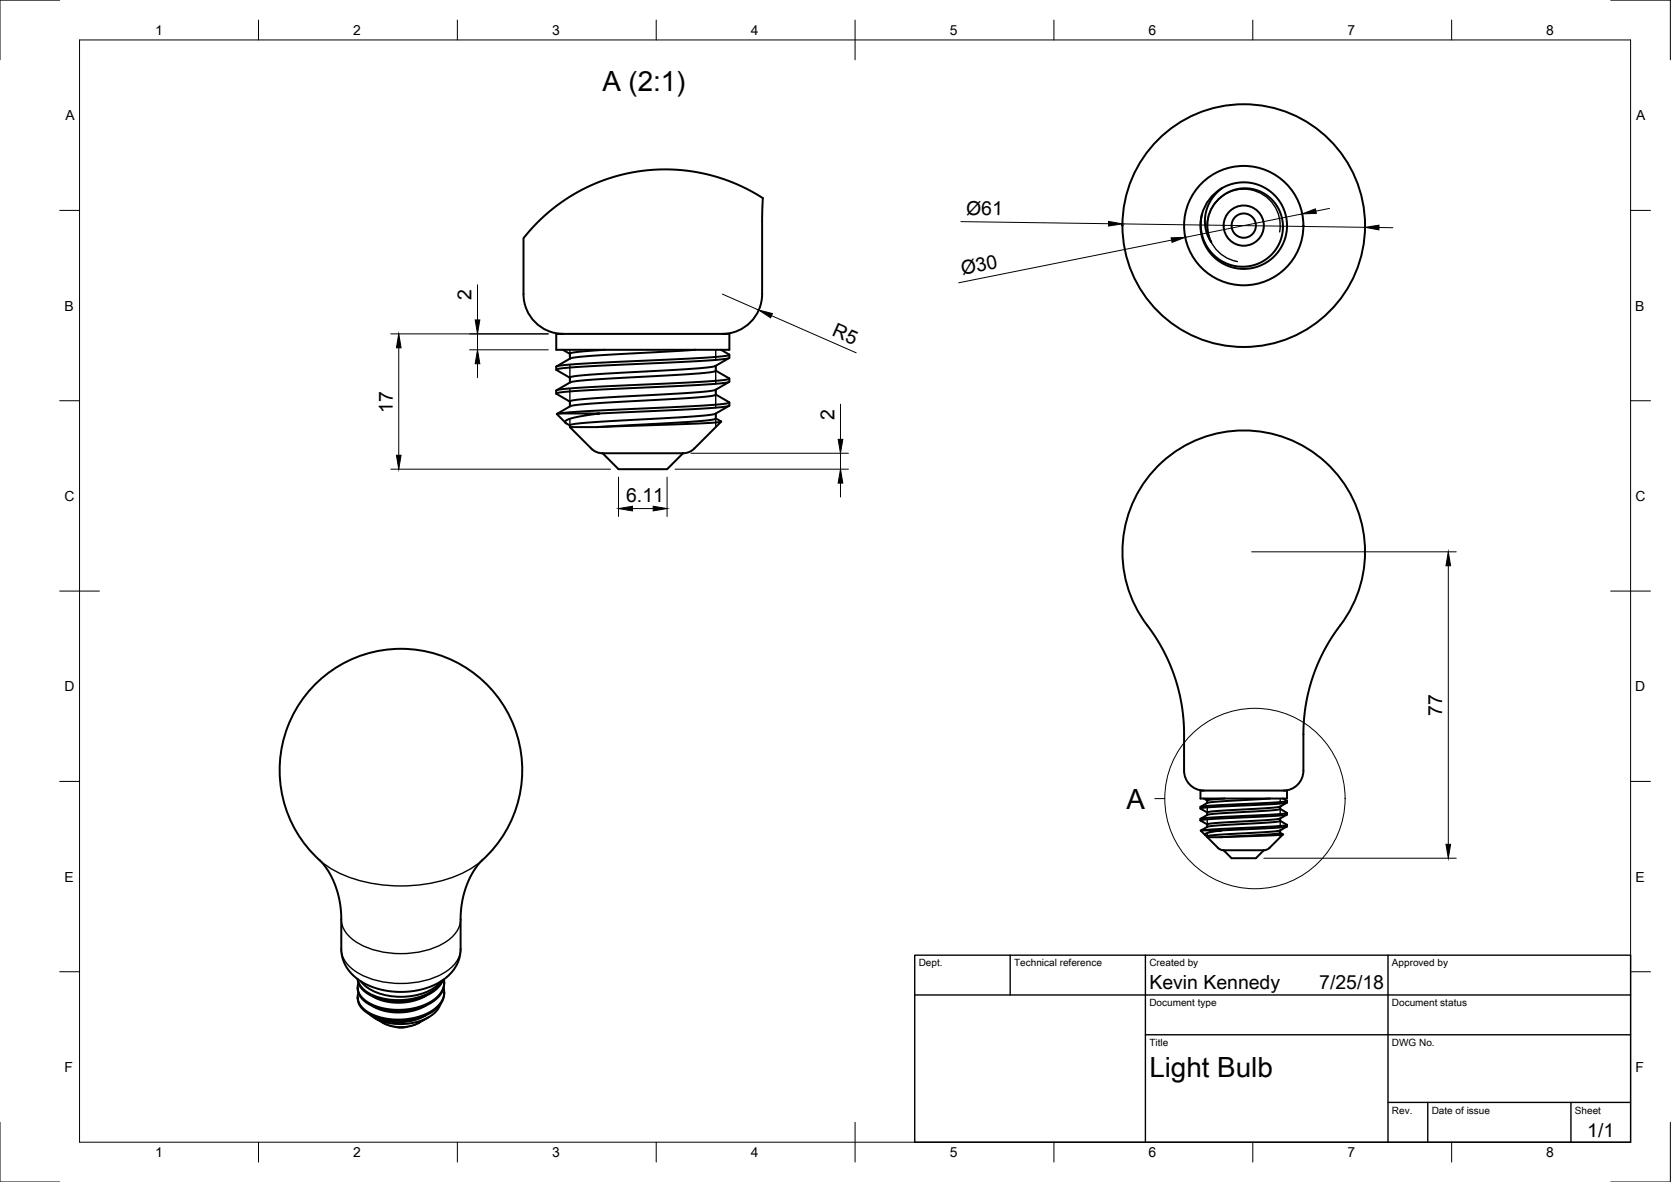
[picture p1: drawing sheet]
<svg xmlns="http://www.w3.org/2000/svg" width="420mm" height="297mm" viewBox="0 0 420 297" stroke-linecap="round" stroke-linejoin="round" font-family="sans-serif">
<!-- layer: Visible -->
<g fill="none" stroke="#000" stroke-width=".5">
<path d="M306.9 49.6l1.5-1.1 1.8-.7 1.8-.4h1.9l1.8 .3 1.8 .7 1.5 1.1 1.4 1.3 1 1.6 .7 1.6 .4 1.8 .1 1.9-.4 1.9-.6 1.7-1 1.6-1.3 1.5-1.3 1-1.4 .7-1.6 .6-1.6 .3h-1.7l-1.6-.2-1.6-.5-1.5-.8-1.4-1-1.2-1.2-1-1.4-.7-1.5-.5-1.6-.2-1.6v-1.7l.2-1.6M307.3 47.3l-1.5 1.2-1.2 1.5-.9 1.7-.5 1.8-.2 1.9 .1 1.9 .6 1.9 .9 1.6a9.2 9.2 0 0 1 2.3-11.2M307.3 47.3l1.7-.8 1.9-.5 1.9-.2 1.8 .2 1.8 .5 1.7 .7 1.5 1.1 1.3 1.2 1.1 1.5 .8 1.7 .6 1.8 .2 1.8-.1 1.9-.4 1.8-.7 1.7-1 1.6-1.3 1.4-1.5 1.1-1.6 .9-1.8 .6-1.8 .3-1.9-.1-1.8-.4-1.8-.6-1.6-1-1.4-1.2-1.2-1.5-.9-1.6-.6-1.8-.3-1.8v-1.9l.3-1.8M307.3 47.3a10.9 10.9 0 0 0-5.1 6.6M139.9 83.9h43.5v4h-43.5zM141.5 87.9l1.8 1M141.6 83.9a10 10 0 0 1-10-10v-14l2.8-3.3 3-2.8 3.1-2.5 3.5-2.3 3.5-1.9 3.8-1.6 3.9-1.3 4-.9 3.9-.5 4.2-.2 6.5 .4 6.3 1.4 6.2 2.4 5.5 3-.2 5.3v18.8a10 10 0 0 1-10 10M143.3 88.9v1.2M143.3 94.9v1.2M152.1 87.9l-6.7 .5-2.1 .5M174.9 87.9l-29.8 1.9-1.7 .3-3.5 2M179.9 92l-1.7 .3-4 .4-26.5 1.5-3.3 .4-1.1 .3"/>
<path d="M180 93.2l-1.4 .4-4 .3-29.6 1.9-1.6 .3-3.5 2M180 97.9l-.1 1.3-2.2 .5-27.6 1.6-5.8 .6-.9 .2-3.4 1.9M180 93.1l3.4 2.1-1.7 .3-4.8 .4-33.9 1.7-3 .4-.1 .9M180 99.1l3.4 2.1-1.6 .3-4.5 .4-28.9 1.4-7.8 .6M180 91.9v1.3M181.3 87.9l2.1 1.3-1.9 .4-5 .3-33.5 1.7-3 .5-.1 .8M183.3 96l-3.5 2-1.5 .3-29.6 1.8-4 .4-1.4 .4M183.3 90l-3.4 2M183.4 95.2l-.1 .8-2.7 .4-34.1 1.7-4.9 .4-1.7 .4 3.4 2M183.4 89.2l-.1 .8-2.9 .4-33.7 1.7-5 .4-1.8 .4 3.4 2M142.2 106.3l-2.2-2.3 10.7-.1-4.9 .8-2.9 .7-.6 .3-.2 .4 1.2 .8M143.3 107.3l5.8 5.8 1.4 .7 1 .1"/>
<path d="M143.3 100.9v1.2M143.3 106.9v.4M151.5 113.9h20.2M151.5 113.9l4 4h12.2l4-4M179.9 105.2l-1.3 .3-4.5 .5-24.1 1.3M180 105.1l1.3 .9-2.4 .3-7.6 .3-21.3 .7h-6.7M180 103.9v1.3M181.3 106l-7.1 7.1-1.4 .7-1.1 .1M183.3 102l-3.5 2-1.6 .3-30 1.9-3.7 .3-1.2 .4M183.4 101.2v.7l-.2 .1-3 .4-29.5 1.5M79.8 171.4a30.6 30.6 0 0 1 43.8 2 30.6 30.6 0 0 1-3.2 43.7l-1.3 1.7-1.1 2-.9 2.3-.7 2.5-.6 4.3v9.6l-.5 1.8-.8 1.8-1.1 1.4-1.2 1.2-1.6 1.1-1.7 .9-4 1.2-4.4 .4-4.2-.5-4-1.3-3.1-2-1.2-1.2-.9-1.4-.8-1.6-.4-1.8-.1-9.8-.7-4.6-.8-2.6-1-2.3-1.3-2.1-1.4-1.7a30.5 30.5 0 0 1-.8-45zM301.8 198.7h21.8v2h-21.8z"/>
<path d="M302.7 198.7a5 5 0 0 1-5-5l-.1-11.9-.3-3.7-.7-3.6-1.1-3.9-1.5-4.1-1.8-3.7-2.3-3.7a30.9 30.9 0 0 1-.7-39.9 30.6 30.6 0 0 1 43.3-3.7 30.6 30.6 0 0 1 3.3 43.3l-2.3 3.7-2 4-1.6 4.1-1 3.9-.7 3.6-.4 3.7-.1 11.9a5 5 0 0 1-5 5M301.8 202.8v.4M301.9 206.2l1.7 1M301.9 208.8l5.4-.1-3.9 .7-.4 .4 .6 .4M301.9 208.8l1.1 1.1M302.7 200.7l.9 .5M303.6 210.4l3 2.9 1.1 .4M303.6 201.2v.6M303.6 204.2v.6M303.6 207.2v.6M307.7 213.7h10.1M307.7 213.7l2 2h6.1l2-2"/>
<path d="M308 200.7l-4.4 .5M319.4 200.7l-14.9 .9-.9 .1-1.7 1.1M321.9 206.3l-2.7 .4-14.7 .9-.9 .1-1.7 1M321.9 203.3l-2.7 .4-14.8 .9-.8 .2-1.7 1M321.9 208.7v.6l-1 .2-14 .9M321.9 203.3l1.7 1-3.1 .4-17.2 .8-1.4 .2-.1 .5M321.9 202.7v.6M321.9 205.7v.6M321.9 206.3l1.7 1M321.9 209.3l.7 .4M322.6 200.7l1 .6v.4l-3.5 .4-15.7 .7-2.5 .4 1.7 1M322.6 209.7l-4.5 .3-14.5 .4"/>
<path d="M322.6 209.7l-3.4 3.4-.7 .4-.7 .2M323.6 201.3l-2.4 .3-15.9 .8-3.5 .4M323.6 207.3l-2.9 .4-18.5 1M323.6 201.7l-1.8 1-.8 .2-14.7 .9-2.7 .4M323.6 204.7l-1.8 1-.8 .2-14.7 .9-2.7 .4M323.6 207.7l-1.8 1-.6 .2-15.8 1-1.7 .2-.1 .3M323.6 207.7l-3.2 .4-13.1 .6M323.6 204.3v.4l-1.3 .2-17.6 .9-2.8 .4M323.6 207.3v.4M89.9 246.1l.3 1.1 .5 1 1 .9 1.2 .9 3.3 1.2 3.8 .4 3.8-.3 3.6-1.2 2.6-1.8 .8-1 .6-1M90 246.1l.3 1 .6 1 1 .9 1.2 .8 3.1 1.1 3.7 .4 3.8-.3 3.3-1 2.6-1.6 1-1 .6-1M90.7 246.6a12.4 12.4 0 0 0 10.1 3.9 13.5 13.5 0 0 0 9.6-3.3l.5-.6"/>
<path d="M99.3 258l1.5 .3 1.5-.3M107.2 255.1l-3.1 1.3-3.8 .5-3.6-.4-3-1.2M107.2 252.7l-3.2 1.3-3.6 .4-3.6-.3-1.6-.5-1.5-.8M107.2 250.2l-3.2 1.3-3.6 .5-3.7-.4-1.6-.5-1.4-.7M107.8 255.6l-3.5 1.9-1.6 .5-1.7 .1-1.8-.1-1.6-.4-3.4-1.8M110.7 252.4l-1 1.7-1.7 1.4-2.3 1.1-2.8 .6-2.9 .1-2.8-.3-2.5-.9-1.8-1.2M111.5 248.3l.2 1.4-.4 1.4-.8 1.3-1.3 1.2-1.6 1-1.9 .8-2.2 .5-2.4 .3h-2.3l-2.4-.4-2.1-.6-1.7-.8-1.3-1-1-1.3-.4-1.3 .2-1.3M111.6 246.1v1.4l-.4 1.4-.8 1.2-1.3 1.1-1.7 1-2 .8-2 .5-2.4 .3-2.4-.1-2.3-.3-2-.6-1.8-.9-1.4-1.1-.8-1.2-.4-1.3 .2-1.3M111.7 249.3l-.1 1.3-.6 1.3-.9 1.2-1.2 1-1.5 .9-1.9 .7-2.1 .6-2.1 .2h-2.2l-2.3-.3-1.9-.5-1.7-.7-1.5-.9-1.1-1.1-.5-1-.2-1.4M111.7 246.9l-.1 1.4-.6 1.2-.9 1.2-1.3 1.1-1.5 .8-1.8 .7-2 .5-2.3 .3h-2.1l-2.2-.3-2-.5-1.8-.8-1.4-.9-1-1-.6-1.2-.2-1.3"/>
<circle cx="312.7" cy="56.7" r="15"/>
<circle cx="312.7" cy="56.7" r="3.1"/>
<circle cx="312.7" cy="56.7" r="5.1"/>
<circle cx="312.7" cy="56.7" r="30.5"/>
</g>
<!-- layer: Visible Narrow -->
<g fill="none" stroke="#000" stroke-width=".35">
<path d="M321.8 58.3a9.2 9.2 0 0 0-7.5-10.6 9.2 9.2 0 0 0-10.6 7.4 9.2 9.2 0 0 0 7.4 10.6M143.3 87.9v2.2M143.3 91.6v4.5M143.3 97.6v4.5M180 87.9v2.5M180 91.9v4.6M180 97.9v4.6M143.3 103.6v.3M143.3 105.2v2.1M180 103.9v3.4M80.4 216.2a30.5 30.5 0 0 0 18.8 6.4 34.6 34.6 0 0 0 20.1-4.9l1.9-1.5M303.6 200.7v1.1"/>
<path d="M303.6 202.5v2.3M303.6 205.5v2.3M303.6 208.5v.2M303.6 209.3v1.1M321.9 200.7v1.2M321.9 202.7v2.2M321.9 205.7v2.2M321.9 208.7v1.7M85.8 231a7.3 7.3 0 0 0 4.4 6.1 23.1 23.1 0 0 0 22.3-.7 6.9 6.9 0 0 0 3.3-5.4M85.8 238.5a7.3 7.3 0 0 0 4.4 6.1 23.1 23.1 0 0 0 22.3-.7 6.9 6.9 0 0 0 3.3-5.4M96.2 257a10.1 10.1 0 0 0 9.2 0"/>
</g>
<!-- layer: Border -->
<g fill="none" stroke="#000" stroke-width=".25">
<path d="M15 0h-15v15M20 10h390v277h-390zM65 5v5M115 5v5M165 5v5M215 5v10M265 5v5M315 5v5M365 5v5M405 0h15v15M15 52.9h5M410 52.9h5"/>
<path d="M15 100.7h5M410 100.7h5M15 148.5h10M405 148.5h10M15 196.4h5M410 196.4h5M15 244.2h5M410 244.2h5M0 282v15h15M65 287v5M115 287v5M165 287v5"/>
<path d="M215 282v10M265 287v5M315 287v5M365 287v5M420 282v15h-15"/>
</g>
<!-- layer: TitleBlock -->
<path d="M230 240h180v47h-180zM230 250h180M254 240v10M288 240v47M349 240v47M288 260h122M349 277h61M359 277v10M395 277v10" fill="none" stroke="#000" stroke-width=".35"/>
<!-- layer: Annotations -->
<g fill="none" stroke="#000" stroke-width=".25">
<path d="M292.9 200.7h-2.5"/>
<circle cx="315.5" cy="200.7" r="22.7"/>
</g>
<!-- layer: Dimensions -->
<g fill="none" stroke="#000" stroke-width=".25">
<path d="M241.6 55.7l37.1 .5M282.2 56.3l61 .8M327.4 53.7l-29.4 5.9M334.3 52.4l-3.4 .7M346.7 57.2h3.5M120.1 71.6v8.8M181.6 73.9l9.2 4M194 79.3l21.3 9.4M294.6 60.3l-53.5 10.8M98.3 83.9h39.6M100.3 87.4v27M118.1 87.9h19.8"/>
<path d="M120.1 83.9v4M120.1 91.4v3.5M98.3 117.9h55.2M155.5 119.9v9.9M167.7 119.9v9.9M169.7 117.9h43.6M173.7 113.9h39.6M211.3 101.6v8.8M211.3 113.9v4M159 127.8h5.2M211.3 121.4v3.5M314.7 138.7h51.5"/>
<path d="M364.2 142.2v70M317.8 215.7h48.4"/>
</g>
<g fill="#000" stroke="#000" stroke-width=".25">
<path d="M278.7 55.6l3.5 .7-3.5 .5zM294.5 59.8l3.5-.2-3.3 1.3zM327.4 53.7l3.4-1.2 .2 1.1zM343.2 57.1l3.5-.5v1.2zM190.8 77.9l3.4 .9-.4 1.1zM100.3 83.9l.5 3.5h-1.1zM120.1 87.9l.5 3.5h-1.1zM119.5 80.4h1.1l-.5 3.5zM99.7 114.4h1.1l-.5 3.5zM210.7 110.4h1.2l-.6 3.5zM155.5 127.8l3.5-.6v1.2zM164.2 127.2l3.5 .6-3.5 .6z"/>
<path d="M211.3 117.9l.6 3.5h-1.2zM364.2 138.7l.5 3.5h-1.1zM363.6 212.2h1.1l-.5 3.5z"/>
</g>
<g font-size="7">
<text x="151.5" y="23">A (2:1)</text>
<text x="283.2" y="203.2">A</text>
<text x="289" y="270.5">Light Bulb</text>
</g>
<g font-size="4.9">
<text x="242.9" y="54" transform="rotate(1 242.9 54)">Ø61</text>
<text x="242" y="69.1" transform="rotate(-11 242 69.1)">Ø30</text>
<text x="118.6" y="75.5" transform="rotate(-90 118.6 75.5)">2</text>
<text x="209" y="84.2" transform="rotate(24 209 84.2)">R5</text>
<text x="98.8" y="103.8" transform="rotate(-90 98.8 103.8)">17</text>
<text x="209.8" y="105.5" transform="rotate(-90 209.8 105.5)">2</text>
<text x="157.4" y="126.3">6.11</text>
<text x="362.7" y="179.9" transform="rotate(-90 362.7 179.9)">77</text>
<text x="289" y="248.5">Kevin Kennedy</text>
<text x="331.7" y="248.5">7/25/18</text>
<text x="399.1" y="285.6">1/1</text>
</g>
<g font-size="3.5">
<text x="39" y="8.8">1</text>
<text x="88.8" y="8.8">2</text>
<text x="138.8" y="8.8">3</text>
<text x="188.7" y="8.8">4</text>
<text x="238.8" y="8.8">5</text>
<text x="288.7" y="8.8">6</text>
<text x="338.8" y="8.8">7</text>
<text x="388.8" y="8.8">8</text>
<text x="16.4" y="30.2">A</text>
<text x="411.4" y="30.2">A</text>
<text x="16.2" y="78">B</text>
<text x="411.2" y="78">B</text>
<text x="16.2" y="125.9">C</text>
<text x="411.2" y="125.9">C</text>
<text x="16.2" y="173.7">D</text>
<text x="411.2" y="173.7">D</text>
<text x="16.2" y="221.5">E</text>
<text x="411.2" y="221.5">E</text>
<text x="16.2" y="269.4">F</text>
<text x="411.2" y="269.4">F</text>
<text x="39" y="290.8">1</text>
<text x="88.8" y="290.8">2</text>
<text x="138.8" y="290.8">3</text>
<text x="188.7" y="290.8">4</text>
<text x="238.8" y="290.8">5</text>
<text x="288.7" y="290.8">6</text>
<text x="338.8" y="290.8">7</text>
<text x="388.8" y="290.8">8</text>
</g>
<g font-size="2.5">
<text x="231" y="242.8">Dept.</text>
<text x="255" y="242.8">Technical reference</text>
<text x="289" y="242.8">Created by</text>
<text x="350" y="242.8">Approved by</text>
<text x="289" y="252.8">Document type</text>
<text x="350" y="252.8">Document status</text>
<text x="289" y="262.8">Title</text>
<text x="350" y="262.8">DWG No.</text>
<text x="350" y="279.8">Rev.</text>
<text x="360" y="279.8">Date of issue</text>
<text x="396" y="279.8">Sheet</text>
</g>
</svg>
